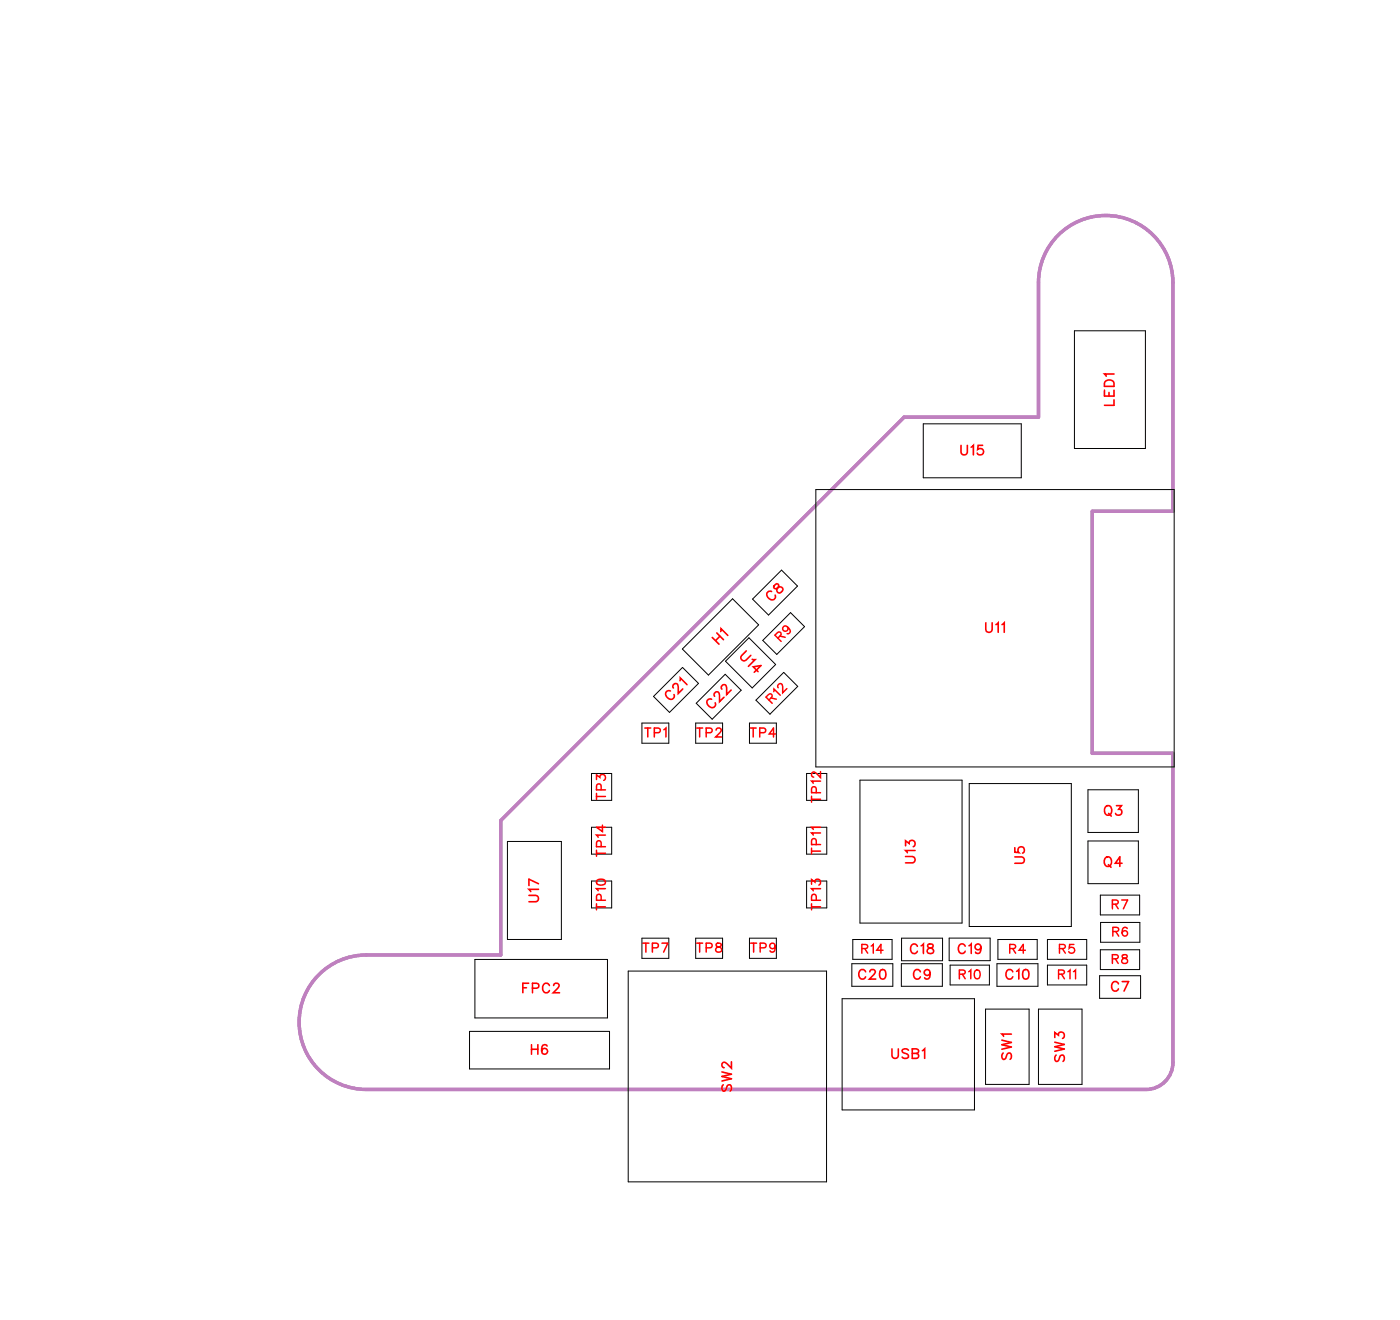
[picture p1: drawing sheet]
<svg xmlns="http://www.w3.org/2000/svg" width="104mm" height="98mm" viewBox="0 0 104 98" stroke-linecap="round" stroke-linejoin="round" font-family="sans-serif">
<path d="M78.4 17.8a5 5 0 0 1 5.6-1.5 5 5 0 0 1 3.3 4.7v17h-6v18h6v23a2 2 0 0 1-2 2h-58a5 5 0 0 1-5-5 5 5 0 0 1 5-5h10v-10l30-30h10v-10a5 5 0 0 1 1.1-3.2z" fill="none" stroke="#bf80bf" stroke-width=".25"/>
<g fill="none" stroke="#000" stroke-width=".07">
<path d="M60.7 36.4h26.6v20.6h-26.6zM68.7 31.5h7.3v4h-7.3zM79.9 24.6h5.3v8.8h-5.3zM44 57.5h1.5v2h-1.5zM47.8 53.8h2v1.5h-2zM50.8 48.3l3.7-3.8 1.9 2-3.7 3.7zM50.8 49.6l1.2 1.2-2.2 2.2-1.2-1.2zM51.8 53.8h2v1.5h-2zM53.9 50.1l1.2 1.2-2.1 2.2-1.2-1.2zM54 49.2l1.7-1.8 2 2-1.7 1.8zM55.8 53.8h2v1.5h-2zM58.1 42.4l1.2 1.2-2.1 2.1-1.2-1.1z"/>
<path d="M58.3 50l1 1.1-2 2-1.1-1zM58.8 45.6l1 1-2 2.1-1.1-1.1zM60 57.5h1.5v2h-1.5zM64 58h7.6v10.7h-7.6zM72.1 58.3h7.6v10.6h-7.6zM80.9 58.7h3.8v3.2h-3.8zM34.9 76.7h10.4v2.8h-10.4zM35.3 71.4h9.9v4.3h-9.9zM37.7 62.6h4.1v7.3h-4.1zM44 61.5h1.5v2h-1.5zM44 65.5h1.5v2h-1.5zM46.7 72.2h14.8v15.7h-14.8z"/>
<path d="M47.8 69.8h2v1.5h-2zM51.8 69.8h2v1.5h-2zM55.8 69.8h2v1.5h-2zM60 61.5h1.5v2h-1.5zM60 65.5h1.5v2h-1.5zM62.6 74.3h9.9v8.3h-9.9zM63.4 71.7h3v1.7h-3zM63.4 69.9h3v1.4h-3zM67.1 71.7h3v1.7h-3zM67.1 69.8h3v1.7h-3zM70.6 69.8h3.1v1.6h-3.1zM70.7 71.8h2.9v1.5h-2.9z"/>
<path d="M73.3 75.1h3.3v5.6h-3.3zM74.2 71.7h3v1.7h-3zM74.2 69.9h3v1.4h-3zM77.2 75.1h3.3v5.6h-3.3zM77.9 69.9h2.9v1.4h-2.9zM77.9 71.8h2.9v1.5h-2.9zM80.9 62.5h3.8v3.2h-3.8zM81.8 72.6h3v1.6h-3zM81.9 66.6h2.9v1.4h-2.9zM81.9 70.6h2.9v1.5h-2.9zM81.9 68.6h2.9v1.5h-2.9z"/>
</g>
<g fill="none" stroke="#f00" stroke-width=".12">
<path d="M71.5 33.1v.5l.2 .2 .2-.1 .1-.6M72.2 33.3l.2-.2v.7M73.1 33.1h-.3l-.1 .3a.25 .25 0 0 1 .4 0 .25 .25 0 0 1 0 .4 .25 .25 0 0 1-.4-.1M82.2 29v.5h.7v-.5M82.2 28.4a.39 .39 0 0 1 .7 .1v.2h-.7zM82.5 29.2v.3M82.9 27.8h-.7l.1 .2M82.9 29.7v.4h-.7M49.9 51.4a.26 .26 0 0 0-.4 .1 .26 .26 0 0 0 .1 .3l.1 .1a.26 .26 0 0 0 .3 .1 .26 .26 0 0 0 .1-.3M50.1 51.2v-.2l.1-.1h.2l.1 .2v.5l.3-.4M50.6 50.6v-.2l.5 .5M52.9 52a.26 .26 0 0 0-.3 .1 .26 .26 0 0 0 .1 .3l.1 .2a.26 .26 0 0 0 .3 0 .26 .26 0 0 0 .1-.3"/>
<path d="M53 47.4l.5 .5M53.2 51.8l-.1-.2 .1-.1h.2l.1 .2v.5l.4-.3M53.3 47.1l.5 .5M53.6 47.3l-.4 .3M53.6 47v-.2l.5 .5M53.7 51.3v-.3l.1-.1h.2l.1 .3v.5l.3-.4M55.5 48.4l-.4 .5 .1 .2h.3l.4-.4M56 49l.2 .1-.5 .5M56.4 50l-.4-.4 .6-.1-.5 .5M57.4 44a.26 .26 0 0 0-.3 .1 .26 .26 0 0 0 0 .3l.1 .1a.26 .26 0 0 0 .4 .1 .26 .26 0 0 0 .1-.3M57.7 43.5l-.1 .2v.1l.5-.1a.24 .24 0 0 1 .1 .3 .24 .24 0 0 1-.4 0v-.2l.1-.2v-.2zM73.3 46.3v.5l.2 .2 .3-.1v-.6"/>
<path d="M74.1 46.5l.2-.2v.7M74.5 46.5l.2-.2v.7M83 59.9h.4l-.2 .3a.24 .24 0 0 1 .2 .4 .24 .24 0 0 1-.4-.1M38.9 73.5h.3M39.3 73.1h-.4v.7M39.3 66.6h.6l.2 .2-.1 .2-.7 .1M39.5 77.7v.7M39.5 78h.5M39.6 73.5h.4v-.3l-.4-.1v.7M40 77.7v.7M40.1 66.1h-.8l.2 .2M40.1 65.7l-.8-.3v.5"/>
<path d="M40.7 77.8v-.1a.35 .35 0 0 0-.5 .3 .35 .35 0 0 0 .3 .4 .22 .22 0 0 0 .2-.2 .22 .22 0 0 0-.2-.2 .22 .22 0 0 0-.2 .2M40.9 73.3a.26 .26 0 0 0-.3-.2 .26 .26 0 0 0-.2 .3v.2a.26 .26 0 0 0 .2 .2 .26 .26 0 0 0 .3-.1M41.2 73.3l.1-.2h.2l.1 .2-.1 .2-.3 .3h.4M53.7 79.7l.7 .2-.7 .2 .7 .1-.7 .2M54.4 79v.4l-.3-.3-.3-.1-.1 .1v.2l.2 .1M64.4 72.3a.26 .26 0 0 0-.3-.2 .26 .26 0 0 0-.2 .3v.1a.26 .26 0 0 0 .2 .3 .26 .26 0 0 0 .3-.1M64.7 72.3l.1-.2h.2l.1 .1-.1 .3-.3 .3h.4M65.5 72.1h.1a.37 .37 0 0 1 .3 .4 .37 .37 0 0 1-.3 .3 .45 .45 0 0 1-.1-.7zM66.4 78v.5l.2 .2 .2-.1v-.6M67.4 63.7h.5l.2 .2-.1 .2-.6 .1M67.4 62.9v-.4l.2 .2a.24 .24 0 0 1 .4-.1 .24 .24 0 0 1-.1 .4M67.6 78.1l-.2-.1-.3 .1 .1 .2 .3 .1 .1 .2-.2 .1-.3-.1"/>
<path d="M67.9 78.3l.4 .1v.2l-.1 .1h-.3v-.7l.4 .1v.2h-.1M68.1 63.3h-.7l.1 .1M68.2 70.4a.26 .26 0 0 0-.3-.2 .26 .26 0 0 0-.2 .3v.1a.26 .26 0 0 0 .2 .3 .26 .26 0 0 0 .3-.1M68.5 72.3a.26 .26 0 0 0-.3-.2 .26 .26 0 0 0-.2 .3v.1a.26 .26 0 0 0 .2 .3 .26 .26 0 0 0 .3-.1M68.5 70.3l.2-.1v.7M68.6 78.1l.2-.1v.7M69 70.2v.2l.3 .1 .1 .2a.24 .24 0 0 1-.2 .2 .24 .24 0 0 1-.2-.2l.4-.3v-.2zM69.2 72.3a.22 .22 0 0 1-.3 .2 .22 .22 0 0 1-.1-.3 .22 .22 0 0 1 .4 0v.1a.34 .34 0 0 1-.3 .5l-.1-.1M71.8 70.4a.26 .26 0 0 0-.3-.2 .26 .26 0 0 0-.2 .3v.1a.26 .26 0 0 0 .2 .3 .26 .26 0 0 0 .3-.2M72.1 70.3l.1-.1v.7M73 70.4a.22 .22 0 0 1-.3 .2 .22 .22 0 0 1-.1-.3 .22 .22 0 0 1 .3 0l.1 .1a.34 .34 0 0 1-.3 .5l-.1-.1M74.5 77.4l.7 .1-.7 .2 .7 .2-.7 .1"/>
<path d="M74.6 78.3l-.1 .2 .1 .3 .2-.1 .2-.4h.1l.1 .2-.1 .3M75.2 76.9h-.7l.2 .2M75.3 72.3a.26 .26 0 0 0-.3-.2 .26 .26 0 0 0-.2 .3v.1a.26 .26 0 0 0 .2 .3 .26 .26 0 0 0 .3-.1M75.5 63.7h.5l.2 .2-.1 .3h-.6M75.5 63v.4h.3a.25 .25 0 0 1 0-.4 .25 .25 0 0 1 .4 .1 .25 .25 0 0 1-.1 .4M75.6 72.2l.2-.1v.7M76.2 72.1h.1a.37 .37 0 0 1 .2 .4 .37 .37 0 0 1-.2 .3 .45 .45 0 0 1-.1-.7zM78.5 77.2v-.4l.2 .2a.24 .24 0 0 1 .4-.2 .24 .24 0 0 1-.1 .4M78.5 77.5l.7 .2-.7 .2 .7 .1-.7 .2M78.6 78.5l-.1 .1 .1 .3h.1l.3-.4h.1l.1 .1-.1 .3M82.2 63.8h.1a.33 .33 0 0 1 .4 .3 .33 .33 0 0 1-.4 .3l-.2-.2zM82.2 60h.1a.33 .33 0 0 1 .4 .3 .33 .33 0 0 1-.4 .3l-.1-.2z"/>
<path d="M82.4 64.3l.2 .2M82.5 60.5l.2 .2M83.2 73.2a.26 .26 0 0 0-.3-.2 .26 .26 0 0 0-.2 .3v.1a.26 .26 0 0 0 .2 .3 .26 .26 0 0 0 .3-.2M83.5 64.2h-.5l.3-.5v.7M83.5 73h.5l-.4 .7M53.8 80.7l-.1 .2 .1 .3 .2-.1 .2-.4h.1l.1 .2-.1 .3"/>
</g>
<g fill="none" stroke="#f00" stroke-width=".11">
<path d="M44.4 58v-.4l.2 .2a.22 .22 0 0 1 .4-.1 .22 .22 0 0 1-.1 .3M44.4 59.2h.6M44.4 59v.5M44.7 58.7v-.3l-.3-.1v.4h.6M48 54.1h.4M48.2 54.1v.7M48.7 54.5h.4v-.3l-.4-.1v.7M49.4 54.3l.1-.2v.7M51.8 54.1h.5M52 54.1v.7M52.5 54.5h.4v-.3l-.4-.1v.7M53.3 54.3v-.1l.2-.1 .1 .2-.4 .5h.5"/>
<path d="M55.8 54.1h.5M56 54.1v.7M56.5 54.5h.4v-.3l-.4-.1v.7M57.2 52.1l.2-.3-.1-.2-.3 .2 .4 .5M57.4 51.9l.3 .1M57.6 51.4v-.2l.4 .5M57.7 54.6h-.5l.3-.5v.7M57.9 47.5l.2-.3-.1-.2-.4 .2 .5 .5M57.9 51.2v-.2l.2-.1 .1 .6 .3-.3M58 47.3l.4 .1M58.6 46.6a.2 .2 0 0 1-.1 .3 .2 .2 0 0 1-.3-.1 .2 .2 0 0 1 .3-.2h.1a.31 .31 0 0 1 .1 .5h-.1M60.4 59.2v.5"/>
<path d="M60.4 59.4h.6M60.7 59v-.4l-.3-.1v.5h.6M61 58.1h-.6l.1 .2M61 57.4v.4l-.4-.4-.2 .1v.2l.1 .1M44.4 63.2v.5M44.4 67.2v.5M44.4 67.4h.6M44.4 63.5h.6M44.4 65.5a.33 .33 0 0 1 .4-.1 .33 .33 0 0 1 .2 .3 .33 .33 0 0 1-.4 .2 .33 .33 0 0 1-.2-.4zM44.7 67v-.4l-.3-.1v.5h.6M44.7 63v-.4h-.3v.4h.6M44.8 61.4v.4l-.4-.3h.6"/>
<path d="M45 66.1h-.6l.1 .2M45 62.1h-.6l.1 .2M47.8 70.1h.5M48 70.1v.7M48.5 70.5h.4v-.3l-.4-.1v.7M49.2 70.1h.5l-.3 .7M51.8 70.1h.5M52 70.1v.7M52.5 70.5h.4v-.3l-.4-.1v.7M53.3 70.2v.2a.27 .27 0 0 1 .3 .1 .27 .27 0 0 1 0 .3h-.3a.27 .27 0 0 1 0-.3 .27 .27 0 0 1 .3-.1v-.2zM55.8 70.1h.5M56.1 70.1v.7"/>
<path d="M56.5 70.5h.4l.1-.3-.5-.1v.7M57.7 70.4a.21 .21 0 0 1-.3 .1 .21 .21 0 0 1-.1-.3 .21 .21 0 0 1 .3 0l.1 .2a.31 .31 0 0 1-.3 .4l-.1-.1M60.4 65.8v-.4l.2 .2a.22 .22 0 0 1 .4-.2 .22 .22 0 0 1-.1 .4M60.4 67.4h.6M60.4 63.3h.6M60.4 63.1v.4M60.4 67.2v.5M60.7 62.8v-.4h-.3v.4h.6M60.7 67v-.4l-.3-.1v.5h.6M61 62h-.6l.1 .1M61 61.5h-.6l.1 .2M61 66.1h-.6l.1 .2"/>
<path d="M64.1 70.6l.4-.1v-.2l-.4-.1v.7M64.3 70.6l.2 .3M64.8 70.4l.2-.2v.7M65.7 70.7h-.5l.3-.5v.7M71.4 72.5l.3-.1 .1-.2-.4-.1v.7M71.6 72.5l.2 .3M72.1 72.3l.1-.2v.7M72.6 72.2a.32 .32 0 0 1 .4 .2 .32 .32 0 0 1-.3 .4l-.2-.1v-.3zM75.1 70.6l.4-.1v-.2l-.4-.1v.7M75.3 70.6l.2 .3M76.3 70.7h-.5l.3-.5v.7M78.7 72.5l.4-.1 .1-.2-.5-.1v.7"/>
<path d="M78.8 70.6l.4-.1v-.2l-.4-.1v.7M79 72.5l.2 .3M79 70.6l.2 .3M79.4 72.3l.2-.2v.7M79.9 72.3l.1-.2v.7M79.9 70.2h-.3l-.1 .3a.23 .23 0 0 1 .4 0 .23 .23 0 0 1-.1 .4 .23 .23 0 0 1-.3-.1M82.7 67.2h.4l.1-.2-.5-.1v.7M82.7 71.3h.4l.1-.2-.5-.1v.7M82.8 69.3h.4v-.3h-.4v.6M83 67.2l.2 .4M83 71.3l.2 .4M83 69.3l.2 .3"/>
<path d="M83.4 66.9h.5l-.3 .7M83.5 71v.2l.4 .2a.22 .22 0 0 1-.2 .3 .22 .22 0 0 1-.3-.3l.4-.2v-.2zM83.9 69.1l-.1-.1a.32 .32 0 0 0-.4 .2 .32 .32 0 0 0 .3 .4 .2 .2 0 0 0 .2-.2 .2 .2 0 0 0-.2-.2 .2 .2 0 0 0-.2 .2"/>
</g>
<g font-size="1.2" fill="#fff">
<text x="71.4" y="34.1">U15</text>
<text x="83.2" y="30.2" transform="rotate(-90 83.2 30.2)">LED1</text>
<text x="57.6" y="45" transform="rotate(-45 57.6 45)">C8</text>
<text x="73.3" y="47.3">U11</text>
<text x="50.1" y="52.4" transform="rotate(-45 50.1 52.4)">C21</text>
<text x="53.1" y="53" transform="rotate(-45 53.1 53)">C22</text>
<text x="53.7" y="48.2" transform="rotate(-45 53.7 48.2)">H1</text>
<text x="54.8" y="49.1" transform="rotate(45 54.8 49.1)">U14</text>
<text x="68.4" y="64.2" transform="rotate(-90 68.4 64.2)">U13</text>
<text x="76.5" y="64.3" transform="rotate(-90 76.5 64.3)">U5</text>
<text x="82.1" y="64.7">Q4</text>
<text x="82.1" y="60.9">Q3</text>
<text x="40.4" y="67.1" transform="rotate(-90 40.4 67.1)">U17</text>
<text x="67.7" y="71.2">C18</text>
<text x="71.2" y="71.2">C19</text>
<text x="38.8" y="74.1">FPC2</text>
<text x="63.8" y="73.1">C20</text>
<text x="67.9" y="73.1">C9</text>
<text x="74.8" y="73.1">C10</text>
<text x="82.6" y="74">C7</text>
<text x="39.5" y="78.7">H6</text>
<text x="54.7" y="81.2" transform="rotate(-90 54.7 81.2)">SW2</text>
<text x="66.3" y="79">USB1</text>
<text x="75.5" y="78.9" transform="rotate(-90 75.5 78.9)">SW1</text>
<text x="79.5" y="79" transform="rotate(-90 79.5 79)">SW3</text>
</g>
<g font-size="1.1" fill="#fff">
<text x="58.3" y="47.9" transform="rotate(-45 58.3 47.9)">R9</text>
<text x="57.6" y="52.5" transform="rotate(-45 57.6 52.5)">R12</text>
<text x="45.3" y="59.5" transform="rotate(-90 45.3 59.5)">TP3</text>
<text x="47.9" y="55.1">TP1</text>
<text x="51.8" y="55.1">TP2</text>
<text x="55.7" y="55.1">TP4</text>
<text x="61.3" y="59.7" transform="rotate(-90 61.3 59.7)">TP12</text>
<text x="45.3" y="63.7" transform="rotate(-90 45.3 63.7)">TP14</text>
<text x="61.3" y="63.6" transform="rotate(-90 61.3 63.6)">TP11</text>
<text x="45.3" y="67.7" transform="rotate(-90 45.3 67.7)">TP10</text>
<text x="47.8" y="71.1">TP7</text>
<text x="51.8" y="71.1">TP8</text>
<text x="55.8" y="71.1">TP9</text>
<text x="61.3" y="67.7" transform="rotate(-90 61.3 67.7)">TP13</text>
<text x="64.1" y="71.2">R14</text>
<text x="75.1" y="71.2">R4</text>
<text x="78.8" y="71.2">R5</text>
<text x="82.7" y="67.9">R7</text>
<text x="82.7" y="71.9">R8</text>
<text x="82.7" y="69.9">R6</text>
<text x="71.3" y="73.1">R10</text>
<text x="78.7" y="73.1">R11</text>
</g>
</svg>
